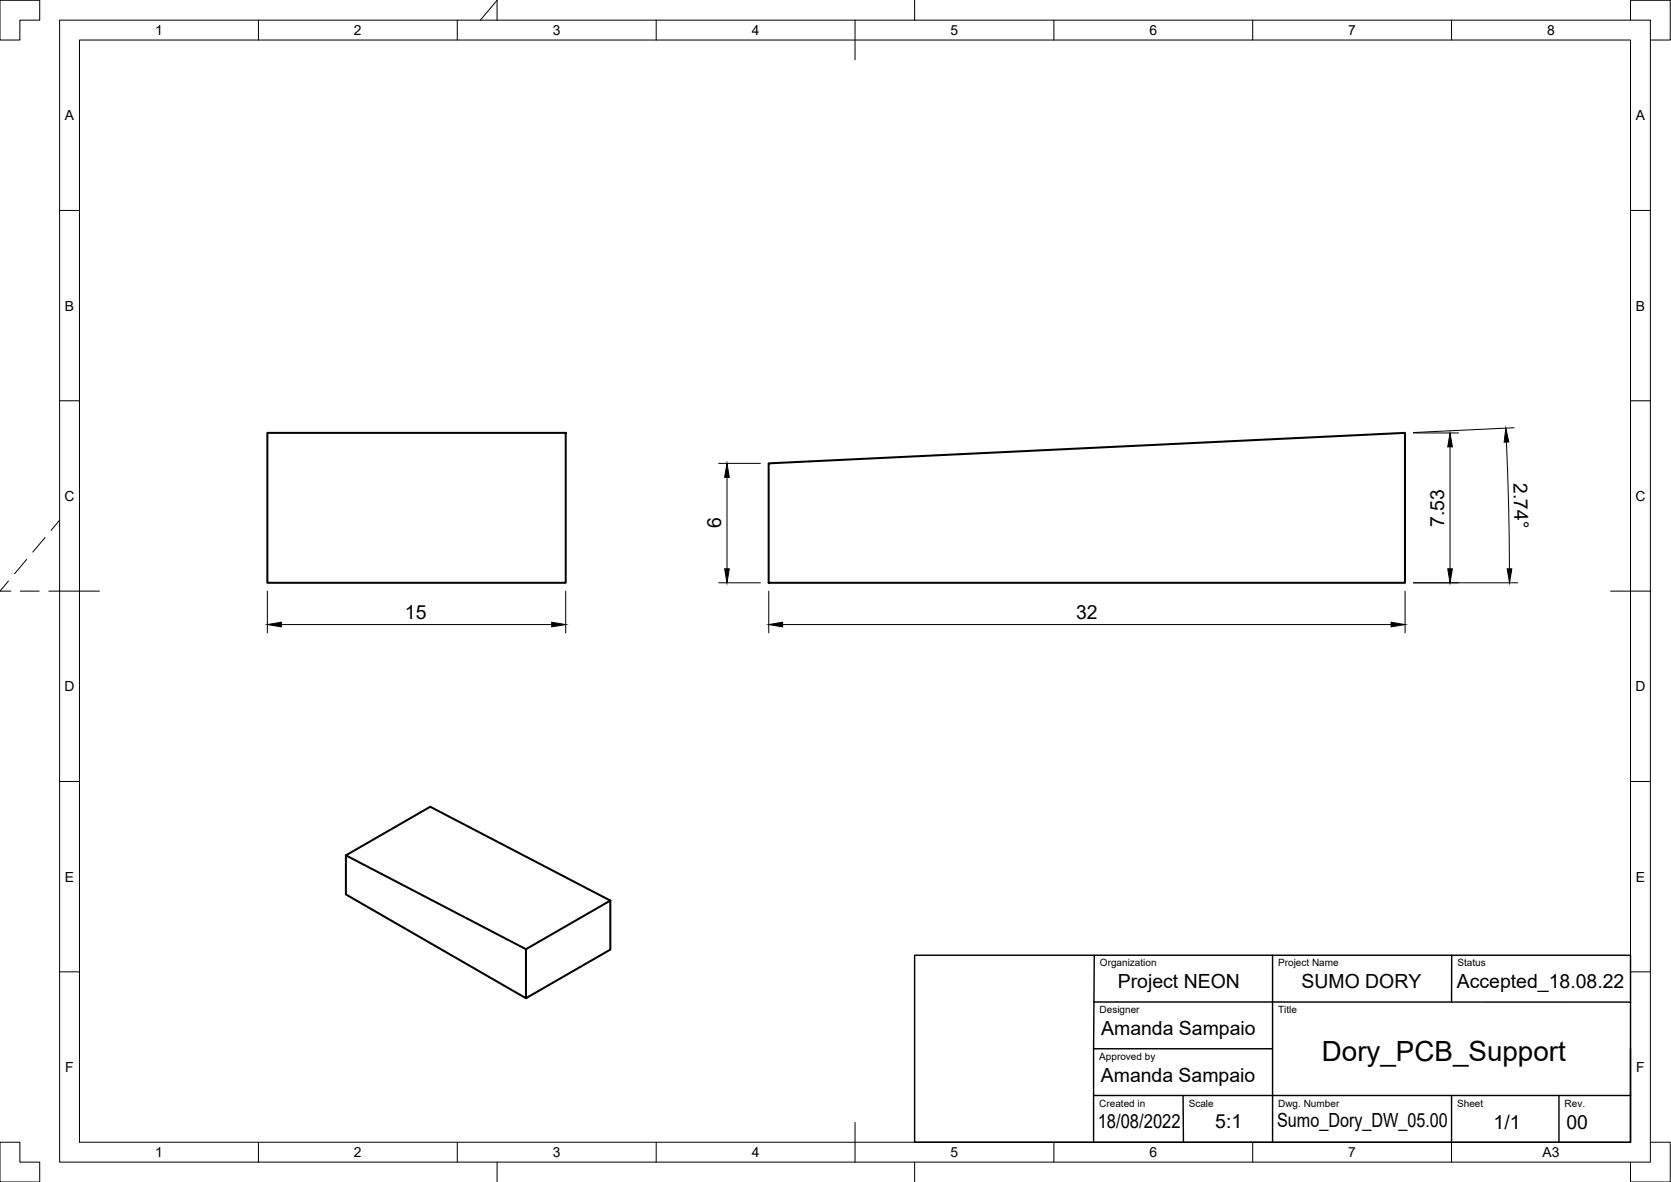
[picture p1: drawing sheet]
<svg xmlns="http://www.w3.org/2000/svg" width="420mm" height="297mm" viewBox="0 0 420 297" stroke-linecap="round" stroke-linejoin="round" font-family="sans-serif">
<!-- layer: Visible -->
<path d="M67.2 108.8h75v37.7h-75zM193.3 116.4l160-7.6v37.7h-160zM87 215l45.2 23.5M132.2 238.5l21.3-12.2v12.3l-21.3 12.3zM153.5 226.3l-45.3-23.6-21.2 12.3v9.8l45.2 26.1" fill="none" stroke="#000" stroke-width=".51"/>
<!-- layer: Border -->
<g fill="none" stroke="#000" stroke-width=".25">
<path d="M0 .1h10v5h-5v5h-5zM15 5.1h400v286.9h-400zM20 10.1h390v276.9h-390zM65 5.1v5M115 5.1v5M120.8 5.1l4.2-5v5M165 5.1v5M215 5.1v10M230 .1v5M265 5.1v5M315 5.1v5M365 5.1v5"/>
<path d="M410 5.1v-5h10v10h-5M15 52.9h5M410 52.9h5M15 100.7h5M410 100.7h5M11.3 135.1l-3 3.6M15 130.7l-2.2 2.6M2.1 146l-2.1 2.6h2.7M5.1 148.6h4.8M6.7 140.6l-3 3.6M12.3 148.6h12.7M405 148.6h10"/>
<path d="M15 196.4h5M410 196.4h5M15 244.2h5M410 244.2h5M0 287h5v5h5v5h-10zM65 287v5M115 287v5M125 292v5M165 287v5M215 282.1v9.9M230 292v5M265 287v5"/>
<path d="M315 287v5M365 287v5M415 287h5v10h-10v-5"/>
</g>
<!-- layer: TitleBlock -->
<path d="M230 240.1h180v46.9h-180zM275.1 251.8h134.9M275.1 240.1l-.1 23.5M320 240.1v23.5M365 240.1v11.7M275 263.6h45v23.4M275 263.6v23.4M275 275.3h135M297.5 275.3l.1 11.7M365 275.3v11.7M392 275.3v11.7M410 263.6v23.4" fill="none" stroke="#000" stroke-width=".36"/>
<!-- layer: Dimensions -->
<g fill="none" stroke="#000" stroke-width=".25">
<path d="M180.7 116.4h10.5M182.8 120v22.9M355.4 108.8h11.3M364.6 112.3v30.6M378.8 111.1l.5 15.9 .2 15.9M380.7 107.5l-25.3 1.2M67.2 148.6v10.5M70.7 157h68M142.2 148.6v10.5M180.7 146.5h10.5M193.3 148.6v10.5M196.8 157h153"/>
<path d="M353.3 148.6v10.5M355.4 146.5h26.3"/>
</g>
<path d="M182.8 116.4l.6 3.6h-1.2zM364.6 108.8l.6 3.5h-1.2zM378.6 107.6l.8 3.5h-1.2zM67.2 157l3.5-.6v1.1zM138.7 156.4l3.5 .6-3.5 .5zM182.2 142.9h1.2l-.6 3.6zM193.3 157l3.5-.6v1.1zM349.8 156.4l3.5 .6-3.5 .5zM364 142.9h1.2l-.6 3.6zM379 142.9h1.1l-.5 3.6z" fill="#000" stroke="#000" stroke-width=".25"/>
<text font-size="7" x="332.4" y="266.5">Dory_PCB_Support</text>
<g font-size="4.9">
<text x="380.6" y="121.3" transform="rotate(89 380.6 121.3)">2.74°</text>
<text x="181.3" y="132.8" transform="rotate(-90 181.3 132.8)">6</text>
<text x="363.1" y="132.4" transform="rotate(-90 363.1 132.4)">7.53</text>
<text x="101.8" y="155.5">15</text>
<text x="270.6" y="155.5">32</text>
<text x="281.1" y="248.4">Project NEON</text>
<text x="327.3" y="248.2">SUMO DORY</text>
<text x="366.3" y="248.2">Accepted_18.08.22</text>
<text x="276.9" y="260.1">Amanda Sampaio</text>
<text x="276.8" y="271.9">Amanda Sampaio</text>
<text x="276" y="283.6">18/08/2022</text>
<text x="305.6" y="283.6">5:1</text>
<text x="321.1" y="283.3">Sumo_Dory_DW_05.00</text>
<text x="375.5" y="283.6">1/1</text>
<text x="393.9" y="283.6">00</text>
</g>
<g font-size="3.5">
<text x="39" y="8.8">1</text>
<text x="89" y="8.8">2</text>
<text x="139" y="8.8">3</text>
<text x="189" y="8.8">4</text>
<text x="239" y="8.8">5</text>
<text x="289" y="8.8">6</text>
<text x="339" y="8.8">7</text>
<text x="389" y="8.8">8</text>
<text x="16.3" y="30.2">A</text>
<text x="411.3" y="30.2">A</text>
<text x="16.3" y="78">B</text>
<text x="411.3" y="78">B</text>
<text x="16.2" y="125.9">C</text>
<text x="411.2" y="125.9">C</text>
<text x="16.2" y="173.7">D</text>
<text x="411.2" y="173.7">D</text>
<text x="16.3" y="221.6">E</text>
<text x="411.3" y="221.6">E</text>
<text x="16.4" y="269.4">F</text>
<text x="411.4" y="269.4">F</text>
<text x="39" y="290.8">1</text>
<text x="89" y="290.8">2</text>
<text x="139" y="290.8">3</text>
<text x="189" y="290.8">4</text>
<text x="239" y="290.8">5</text>
<text x="289" y="290.8">6</text>
<text x="339" y="290.8">7</text>
<text x="387.8" y="290.8">A3</text>
</g>
<g font-size="2.5">
<text x="276.6" y="242.9">Organization</text>
<text x="321.4" y="242.9">Project Name</text>
<text x="366.4" y="242.9">Status</text>
<text x="276.5" y="254.6">Designer</text>
<text x="321.4" y="254.6">Title</text>
<text x="276.4" y="266.3">Approved by</text>
<text x="276.4" y="278.1">Created in</text>
<text x="298.9" y="278.1">Scale</text>
<text x="321.4" y="278.1">Dwg. Number</text>
<text x="366.4" y="278.1">Sheet</text>
<text x="393.4" y="278.1">Rev.</text>
</g>
</svg>
